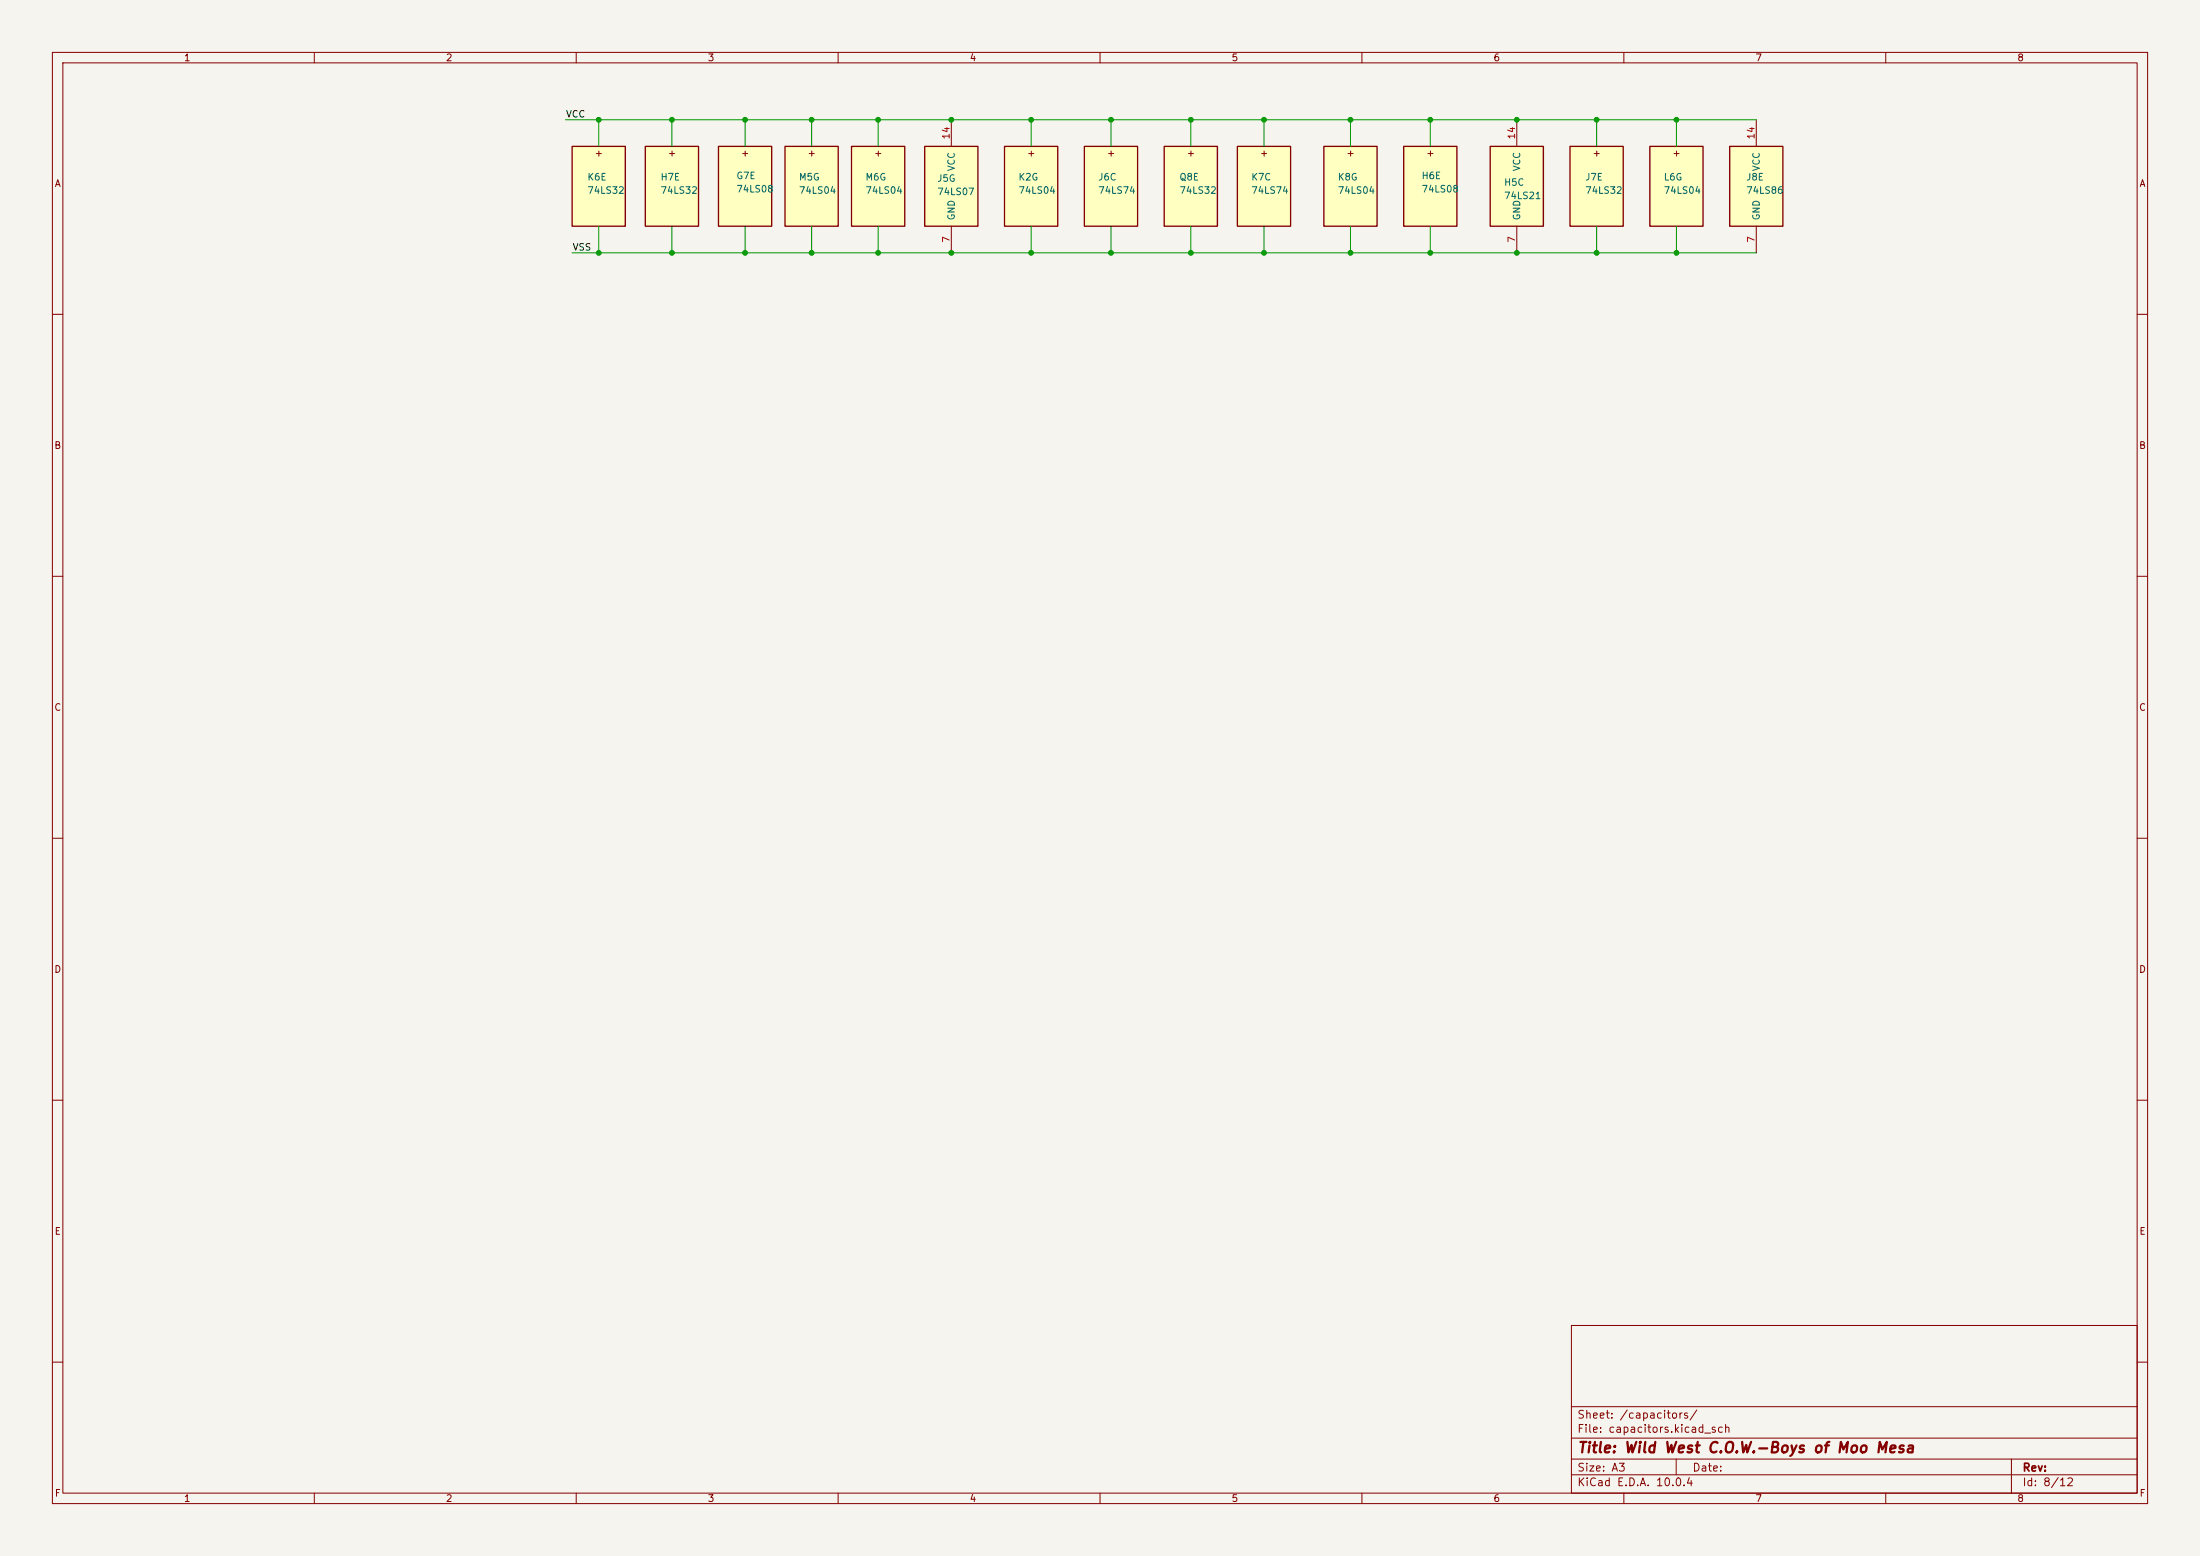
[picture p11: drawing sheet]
<svg xmlns="http://www.w3.org/2000/svg" width="420mm" height="297mm" viewBox="0 0 420 297" stroke-linecap="round" stroke-linejoin="round" font-family="sans-serif">
<path d="M0 0h420v297h-420z" fill="#f5f4ef" stroke="#f5f4ef" stroke-width=".19"/>
<g fill="none" stroke="#840000" stroke-width=".19">
<path d="M10 10h400v277h-400zM12 12h396v273h-396zM60 10v2M110 10v2M160 10v2M210 10v2M260 10v2M310 10v2M360 10v2M10 60h2M408 60h2M10 110h2"/>
<path d="M408 110h2M10 160h2M408 160h2M10 210h2M408 210h2M300 253h108v32h-108zM10 260h2M300 278.5h108M300 274.5h108M300 268.5h108M320 278.5v3M384 278.5v6.5"/>
<path d="M408 260h2M60 285v2M110 285v2M160 285v2M210 285v2M260 285v2M300 281.5h108M310 285v2M360 285v2"/>
</g>
<path d="M191.8 27.9h10.1v15.3h-10.1z" fill="#ffffc2"/>
<path d="M191.8 27.9h10.1v15.3h-10.1z" fill="none" stroke="#840000" stroke-width=".25"/>
<path d="M236.2 27.9h10.2v15.3h-10.2z" fill="#ffffc2"/>
<path d="M236.2 27.9h10.2v15.3h-10.2z" fill="none" stroke="#840000" stroke-width=".25"/>
<path d="M222.2 27.9h10.2v15.3h-10.2z" fill="#ffffc2"/>
<path d="M222.2 27.9h10.2v15.3h-10.2z" fill="none" stroke="#840000" stroke-width=".25"/>
<path d="M176.5 27.9h10.2v15.3h-10.2z" fill="#ffffc2"/>
<path d="M176.5 27.9h10.2v15.3h-10.2z" fill="none" stroke="#840000" stroke-width=".25"/>
<path d="M181.6 22.9v5M181.6 43.2v5.1" fill="none" stroke="#840000" stroke-width=".19"/>
<path d="M137.2 27.9h10.1v15.3h-10.1z" fill="#ffffc2"/>
<path d="M137.2 27.9h10.1v15.3h-10.1z" fill="none" stroke="#840000" stroke-width=".25"/>
<path d="M299.7 27.9h10.2v15.3h-10.2z" fill="#ffffc2"/>
<path d="M299.7 27.9h10.2v15.3h-10.2z" fill="none" stroke="#840000" stroke-width=".25"/>
<path d="M284.5 27.9h10.1v15.3h-10.1z" fill="#ffffc2"/>
<path d="M284.5 27.9h10.1v15.3h-10.1z" fill="none" stroke="#840000" stroke-width=".25"/>
<path d="M289.6 22.9v5M289.6 43.2v5.1" fill="none" stroke="#840000" stroke-width=".19"/>
<path d="M268 27.9h10.1v15.3h-10.1z" fill="#ffffc2"/>
<path d="M268 27.9h10.1v15.3h-10.1z" fill="none" stroke="#840000" stroke-width=".25"/>
<path d="M330.2 27.9h10.2v15.3h-10.2z" fill="#ffffc2"/>
<path d="M330.2 27.9h10.2v15.3h-10.2z" fill="none" stroke="#840000" stroke-width=".25"/>
<path d="M335.3 22.9v5M335.3 43.2v5.1" fill="none" stroke="#840000" stroke-width=".19"/>
<path d="M315 27.9h10.1v15.3h-10.1z" fill="#ffffc2"/>
<path d="M315 27.9h10.1v15.3h-10.1z" fill="none" stroke="#840000" stroke-width=".25"/>
<path d="M207 27.9h10.2v15.3h-10.2z" fill="#ffffc2"/>
<path d="M207 27.9h10.2v15.3h-10.2z" fill="none" stroke="#840000" stroke-width=".25"/>
<path d="M252.7 27.9h10.2v15.3h-10.2z" fill="#ffffc2"/>
<path d="M252.7 27.9h10.2v15.3h-10.2z" fill="none" stroke="#840000" stroke-width=".25"/>
<path d="M123.2 27.9h10.1v15.3h-10.1z" fill="#ffffc2"/>
<path d="M123.2 27.9h10.1v15.3h-10.1z" fill="none" stroke="#840000" stroke-width=".25"/>
<path d="M162.6 27.9h10.1v15.3h-10.1z" fill="#ffffc2"/>
<path d="M162.6 27.9h10.1v15.3h-10.1z" fill="none" stroke="#840000" stroke-width=".25"/>
<path d="M149.9 27.9h10.1v15.3h-10.1z" fill="#ffffc2"/>
<path d="M149.9 27.9h10.1v15.3h-10.1z" fill="none" stroke="#840000" stroke-width=".25"/>
<path d="M109.2 27.9h10.2v15.3h-10.2z" fill="#ffffc2"/>
<path d="M109.2 27.9h10.2v15.3h-10.2z" fill="none" stroke="#840000" stroke-width=".25"/>
<g fill="none" stroke="#009600" stroke-width=".19">
<path d="M107.9 22.9h227.4M114.3 22.9v5M128.3 22.9v5M142.2 22.9v5M154.9 22.9v5M167.6 22.9v5M196.8 22.9v5M212.1 22.9v5M227.3 22.9v5M241.3 22.9v5M257.8 22.9v5M273 22.9v5"/>
<path d="M304.8 22.9v5M320 22.9v5M109.2 48.3h226.1M114.3 43.2v5.1M128.3 43.2v5.1M142.2 43.2v5.1M154.9 43.2v5.1M167.6 43.2v5.1M196.8 43.2v5.1M212.1 43.2v5.1M227.3 43.2v5.1M241.3 43.2v5.1"/>
<path d="M257.8 43.2v5.1M273 43.2v5.1M304.8 43.2v5.1M320 43.2v5.1"/>
</g>
<g fill="#009600" stroke="#009600" stroke-width=".19">
<circle cx="154.9" cy="22.9" r=".46"/>
<circle cx="142.2" cy="22.9" r=".46"/>
<circle cx="114.3" cy="22.9" r=".46"/>
<circle cx="128.3" cy="22.9" r=".46"/>
<circle cx="154.9" cy="48.3" r=".46"/>
<circle cx="167.6" cy="48.3" r=".46"/>
<circle cx="114.3" cy="48.3" r=".46"/>
<circle cx="142.2" cy="48.3" r=".46"/>
<circle cx="128.3" cy="48.3" r=".46"/>
<circle cx="257.8" cy="22.9" r=".46"/>
<circle cx="241.3" cy="22.9" r=".46"/>
<circle cx="304.8" cy="48.3" r=".46"/>
<circle cx="320" cy="48.3" r=".46"/>
<circle cx="289.6" cy="22.9" r=".46"/>
<circle cx="273" cy="22.9" r=".46"/>
<circle cx="304.8" cy="22.9" r=".46"/>
<circle cx="320" cy="22.9" r=".46"/>
<circle cx="273" cy="48.3" r=".46"/>
<circle cx="257.8" cy="48.3" r=".46"/>
<circle cx="241.3" cy="48.3" r=".46"/>
<circle cx="289.6" cy="48.3" r=".46"/>
<circle cx="181.6" cy="48.3" r=".46"/>
<circle cx="196.8" cy="22.9" r=".46"/>
<circle cx="181.6" cy="22.9" r=".46"/>
<circle cx="196.8" cy="48.3" r=".46"/>
<circle cx="227.3" cy="48.3" r=".46"/>
<circle cx="212.1" cy="48.3" r=".46"/>
<circle cx="212.1" cy="22.9" r=".46"/>
<circle cx="167.6" cy="22.9" r=".46"/>
<circle cx="227.3" cy="22.9" r=".46"/>
</g>
<text font-size="2" fill="#840000" x="301" y="277.8">Title: Wild West C.O.W.-Boys of Moo Mesa</text>
<g font-size="1.5" fill="#840000">
<text x="301" y="273.8">File: capacitors.kicad_sch</text>
<text x="301" y="271.1">Sheet: /capacitors/</text>
<text x="301" y="281.2">Size: A3</text>
<text x="323" y="281.2">Date:</text>
<text x="386" y="281.2">Rev:</text>
<text x="301" y="284">KiCad E.D.A. 10.0.4</text>
<text x="386" y="284">Id: 8/12</text>
</g>
<g font-size="1.3" fill="#840000">
<text x="35" y="12">1</text>
<text x="85" y="12">2</text>
<text x="135" y="12">3</text>
<text x="185" y="12">4</text>
<text x="235" y="12">5</text>
<text x="285" y="12">6</text>
<text x="335" y="12">7</text>
<text x="385" y="12">8</text>
<text x="10.3" y="36">A</text>
<text x="113.4" y="30.2">+</text>
<text x="127.4" y="30.2">+</text>
<text x="141.4" y="30.2">+</text>
<text x="154.1" y="30.2">+</text>
<text x="166.8" y="30.2">+</text>
<text x="196" y="30.2">+</text>
<text x="211.2" y="30.2">+</text>
<text x="226.4" y="30.2">+</text>
<text x="240.4" y="30.2">+</text>
<text x="256.9" y="30.2">+</text>
<text x="272.2" y="30.2">+</text>
<text x="303.9" y="30.2">+</text>
<text x="319.2" y="30.2">+</text>
<text x="408.3" y="36">A</text>
<text x="10.3" y="86">B</text>
<text x="408.2" y="86">B</text>
<text x="10.3" y="136">C</text>
<text x="408.2" y="136">C</text>
<text x="10.3" y="186">D</text>
<text x="408.2" y="186">D</text>
<text x="10.3" y="236">E</text>
<text x="408.3" y="236">E</text>
<text x="10.3" y="286">F</text>
<text x="35" y="287">1</text>
<text x="85" y="287">2</text>
<text x="135" y="287">3</text>
<text x="185" y="287">4</text>
<text x="235" y="287">5</text>
<text x="285" y="287">6</text>
<text x="335" y="287">7</text>
<text x="385" y="287">8</text>
<text x="408.3" y="286">F</text>
</g>
<g font-size="1.3" fill="#0f0f0f">
<text x="107.9" y="22.7">VCC</text>
<text x="109.2" y="48.1">VSS</text>
</g>
<g font-size="1.3" fill="#a90000">
<text x="181.6" y="26.7" transform="rotate(-90 181.6 26.7)">14</text>
<text x="289.5" y="26.7" transform="rotate(-90 289.5 26.7)">14</text>
<text x="335.3" y="26.7" transform="rotate(-90 335.3 26.7)">14</text>
<text x="181.6" y="46.4" transform="rotate(-90 181.6 46.4)">7</text>
<text x="289.5" y="46.4" transform="rotate(-90 289.5 46.4)">7</text>
<text x="335.3" y="46.4" transform="rotate(-90 335.3 46.4)">7</text>
</g>
<g font-size="1.3" fill="#006464">
<text x="112" y="34.8">K6E</text>
<text x="126" y="34.8">H7E</text>
<text x="140.5" y="34.5">G7E</text>
<text x="152.4" y="34.8">M5G</text>
<text x="165.1" y="34.8">M6G</text>
<text x="178.8" y="35">J5G</text>
<text x="182.6" y="32.8" transform="rotate(-90 182.6 32.8)">VCC</text>
<text x="194.3" y="34.8">K2G</text>
<text x="209.6" y="34.8">J6C</text>
<text x="225.1" y="34.8">Q8E</text>
<text x="238.8" y="34.8">K7C</text>
<text x="255.3" y="34.8">K8G</text>
<text x="271.3" y="34.5">H6E</text>
<text x="287" y="35.8">H5C</text>
<text x="290.5" y="32.8" transform="rotate(-90 290.5 32.8)">VCC</text>
<text x="302.5" y="34.8">J7E</text>
<text x="317.5" y="34.8">L6G</text>
<text x="333.3" y="34.8">J8E</text>
<text x="336.3" y="32.8" transform="rotate(-90 336.3 32.8)">VCC</text>
<text x="112" y="37.3">74LS32</text>
<text x="126" y="37.3">74LS32</text>
<text x="140.5" y="37">74LS08</text>
<text x="152.4" y="37.3">74LS04</text>
<text x="165.1" y="37.3">74LS04</text>
<text x="178.8" y="37.5">74LS07</text>
<text x="194.3" y="37.3">74LS04</text>
<text x="209.6" y="37.3">74LS74</text>
<text x="225.1" y="37.3">74LS32</text>
<text x="238.8" y="37.3">74LS74</text>
<text x="255.3" y="37.3">74LS04</text>
<text x="271.3" y="37">74LS08</text>
<text x="287" y="38.3">74LS21</text>
<text x="302.5" y="37.3">74LS32</text>
<text x="317.5" y="37.3">74LS04</text>
<text x="333.3" y="37.3">74LS86</text>
<text x="182.6" y="42.2" transform="rotate(-90 182.6 42.2)">GND</text>
<text x="290.5" y="42.2" transform="rotate(-90 290.5 42.2)">GND</text>
<text x="336.3" y="42.2" transform="rotate(-90 336.3 42.2)">GND</text>
</g>
</svg>
